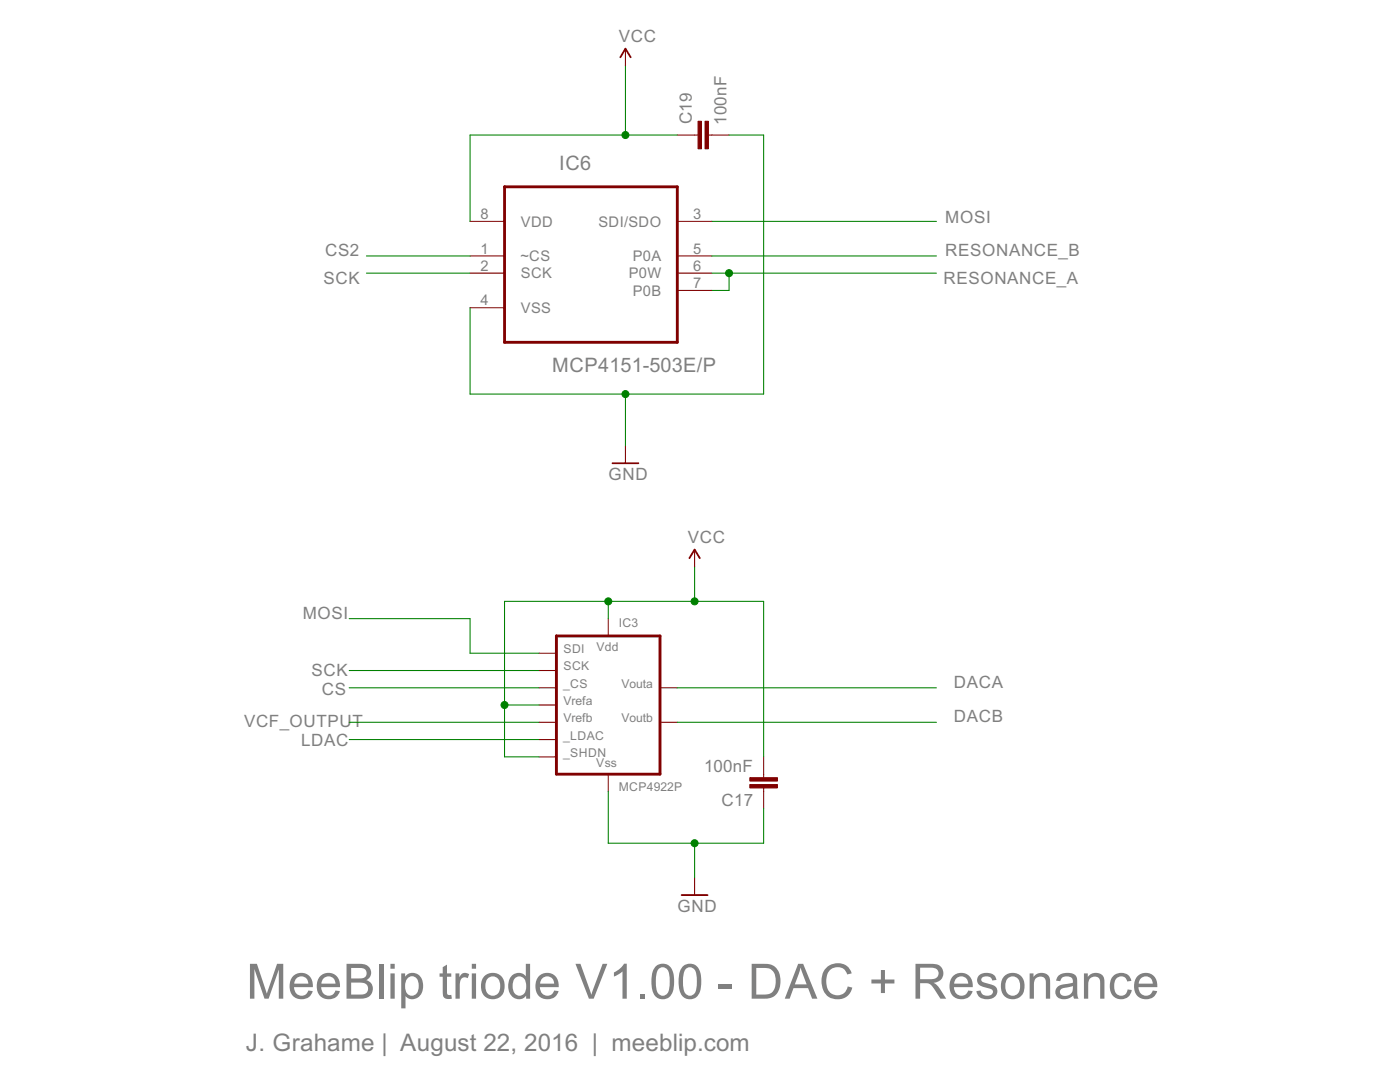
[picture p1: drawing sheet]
<svg xmlns="http://www.w3.org/2000/svg" width="279mm" height="216mm" viewBox="0 0 279 216" stroke-linecap="round" stroke-linejoin="round" font-family="sans-serif">
<path d="M100.7 37.3h34.5v31h-34.5zM111 126.9h20.7v27.6h-20.7z" fill="none" stroke="#800000" stroke-width=".57"/>
<g fill="none" stroke="#800000" stroke-width=".21">
<path d="M124.8 9.7v3.4M135.2 26.9h4.1M141.4 26.9h4.1M93.8 44.2h6.9M93.8 51.1h6.9M93.8 54.5h6.9M135.2 44.2h6.9M135.2 51.1h6.9M135.2 54.5h6.9M135.2 58h6.9M93.8 61.4h6.9M124.8 89v3.4"/>
<path d="M138.6 109.7v3.4M107.6 137.2h3.4M107.6 130.3h3.4M107.6 133.8h3.4M121.4 123.4v3.5M131.7 137.2h3.5M107.6 144.1h3.4M107.6 147.6h3.4M107.6 151h3.4M107.6 140.7h3.4M121.4 154.5v3.4M131.7 144.1h3.5"/>
<path d="M152.4 151v4.2M152.4 157.2v4.2M138.6 175.2v3.4"/>
</g>
<g fill="#800000" stroke="#800000" stroke-width=".2">
<path d="M149.6 155.2h5.6v.7h-5.6z"/>
<path d="M149.6 156.5h5.6v.7h-5.6z"/>
<path d="M140.7 24.2h.7v5.5h-.7z"/>
<path d="M139.3 24.2h.7v5.5h-.7z"/>
</g>
<path d="M123.8 11.4l1-1.7 1.1 1.7M122.2 92.4h5.2M137.6 111.4l1-1.7 1.1 1.7M136 178.6h5.2" fill="none" stroke="#800000" stroke-width=".36"/>
<g fill="none" stroke="#008000" stroke-width=".21">
<path d="M124.8 13.1v13.8M135.2 26.9h-41.4v17.3M145.5 26.9h6.9v51.7h-58.6v-17.2M73.1 54.5h20.7M73.1 51.1h20.7M142.1 54.5h44.8M142.1 44.2h44.8M142.1 51.1h44.8M145.5 54.5v3.5h-3.4M124.8 78.6v10.4M121.4 120v3.4M138.6 113.1v6.9"/>
<path d="M69.7 123.4h24.1v6.9h13.8M69.7 137.2h37.9M69.7 133.8h37.9M135.2 137.2h51.7M69.7 144.1h37.9M69.7 147.6h37.9M100.7 140.7h6.9M107.6 151h-6.9v-31h51.7v31M121.4 157.9v10.4h31v-6.9M135.2 144.1h51.7M138.6 168.3v6.9"/>
</g>
<g fill="#008000" stroke="#008000" stroke-width=".2">
<circle cx="138.6" cy="168.3" r=".7"/>
<circle cx="124.8" cy="78.6" r=".7"/>
<circle cx="121.4" cy="120" r=".7"/>
<circle cx="100.7" cy="140.7" r=".7"/>
<circle cx="138.6" cy="120" r=".7"/>
<circle cx="124.8" cy="26.9" r=".7"/>
<circle cx="145.5" cy="54.5" r=".7"/>
</g>
<text font-size="10.9" fill="#808080" x="49.2" y="199.3">MeeBlip triode V1.00 - DAC + Resonance</text>
<text font-size="5.4" fill="#808080" x="49.1" y="209.6">J. Grahame | August 22, 2016 | meeblip.com</text>
<g font-size="4.4" fill="#808080">
<text x="111.6" y="33.8">IC6</text>
<text x="110.2" y="74.3">MCP4151-503E/P</text>
</g>
<g font-size="3.8" fill="#808080">
<text x="123.5" y="8.3">VCC</text>
<text x="138.1" y="24.8" transform="rotate(-90 138.1 24.8)">C19</text>
<text x="145" y="24.9" transform="rotate(-90 145 24.9)">100nF</text>
<text x="188.7" y="44.5">MOSI</text>
<text x="64.9" y="51.1">CS2</text>
<text x="188.7" y="51.1">RESONANCE_B</text>
<text x="64.6" y="56.6">SCK</text>
<text x="188.3" y="56.6">RESONANCE_A</text>
<text x="121.4" y="95.9">GND</text>
<text x="137.3" y="108.3">VCC</text>
<text x="60.4" y="123.4">MOSI</text>
<text x="62.2" y="134.8">SCK</text>
<text x="190.4" y="137.2">DACA</text>
<text x="64.2" y="138.6">CS</text>
<text x="48.7" y="145.2">VCF_OUTPUT</text>
<text x="60.1" y="149">LDAC</text>
<text x="190.4" y="144.1">DACB</text>
<text x="140.5" y="154">100nF</text>
<text x="144" y="160.8">C17</text>
<text x="135.2" y="182">GND</text>
</g>
<g font-size="3.3" fill="#808080">
<text x="95.9" y="43.7">8</text>
<text x="103.9" y="45.2">VDD</text>
<text x="119.4" y="45.2">SDI/SDO</text>
<text x="138.3" y="43.7">3</text>
<text x="95.9" y="50.6">1</text>
<text x="103.9" y="52.1">~CS</text>
<text x="126.3" y="52.1">P0A</text>
<text x="138.3" y="50.6">5</text>
<text x="95.9" y="54">2</text>
<text x="103.9" y="55.5">SCK</text>
<text x="125.5" y="55.6">P0W</text>
<text x="126.3" y="59">P0B</text>
<text x="138.3" y="54">6</text>
<text x="138.3" y="57.5">7</text>
<text x="95.9" y="60.9">4</text>
<text x="103.9" y="62.4">VSS</text>
</g>
<g font-size="2.7" fill="#808080">
<text x="123.5" y="125.2">IC3</text>
<text x="112.5" y="130.3">SDI</text>
<text x="119.1" y="130">Vdd</text>
<text x="112.4" y="137.2">_CS</text>
<text x="112.5" y="133.8">SCK</text>
<text x="124.1" y="137.2">Vouta</text>
<text x="112.5" y="140.7">Vrefa</text>
<text x="112.4" y="147.6">_LDAC</text>
<text x="112.5" y="144.1">Vrefb</text>
<text x="124.1" y="144.1">Voutb</text>
<text x="112.4" y="151">_SHDN</text>
<text x="119" y="153.1">Vss</text>
<text x="123.5" y="157.9">MCP4922P</text>
</g>
</svg>
